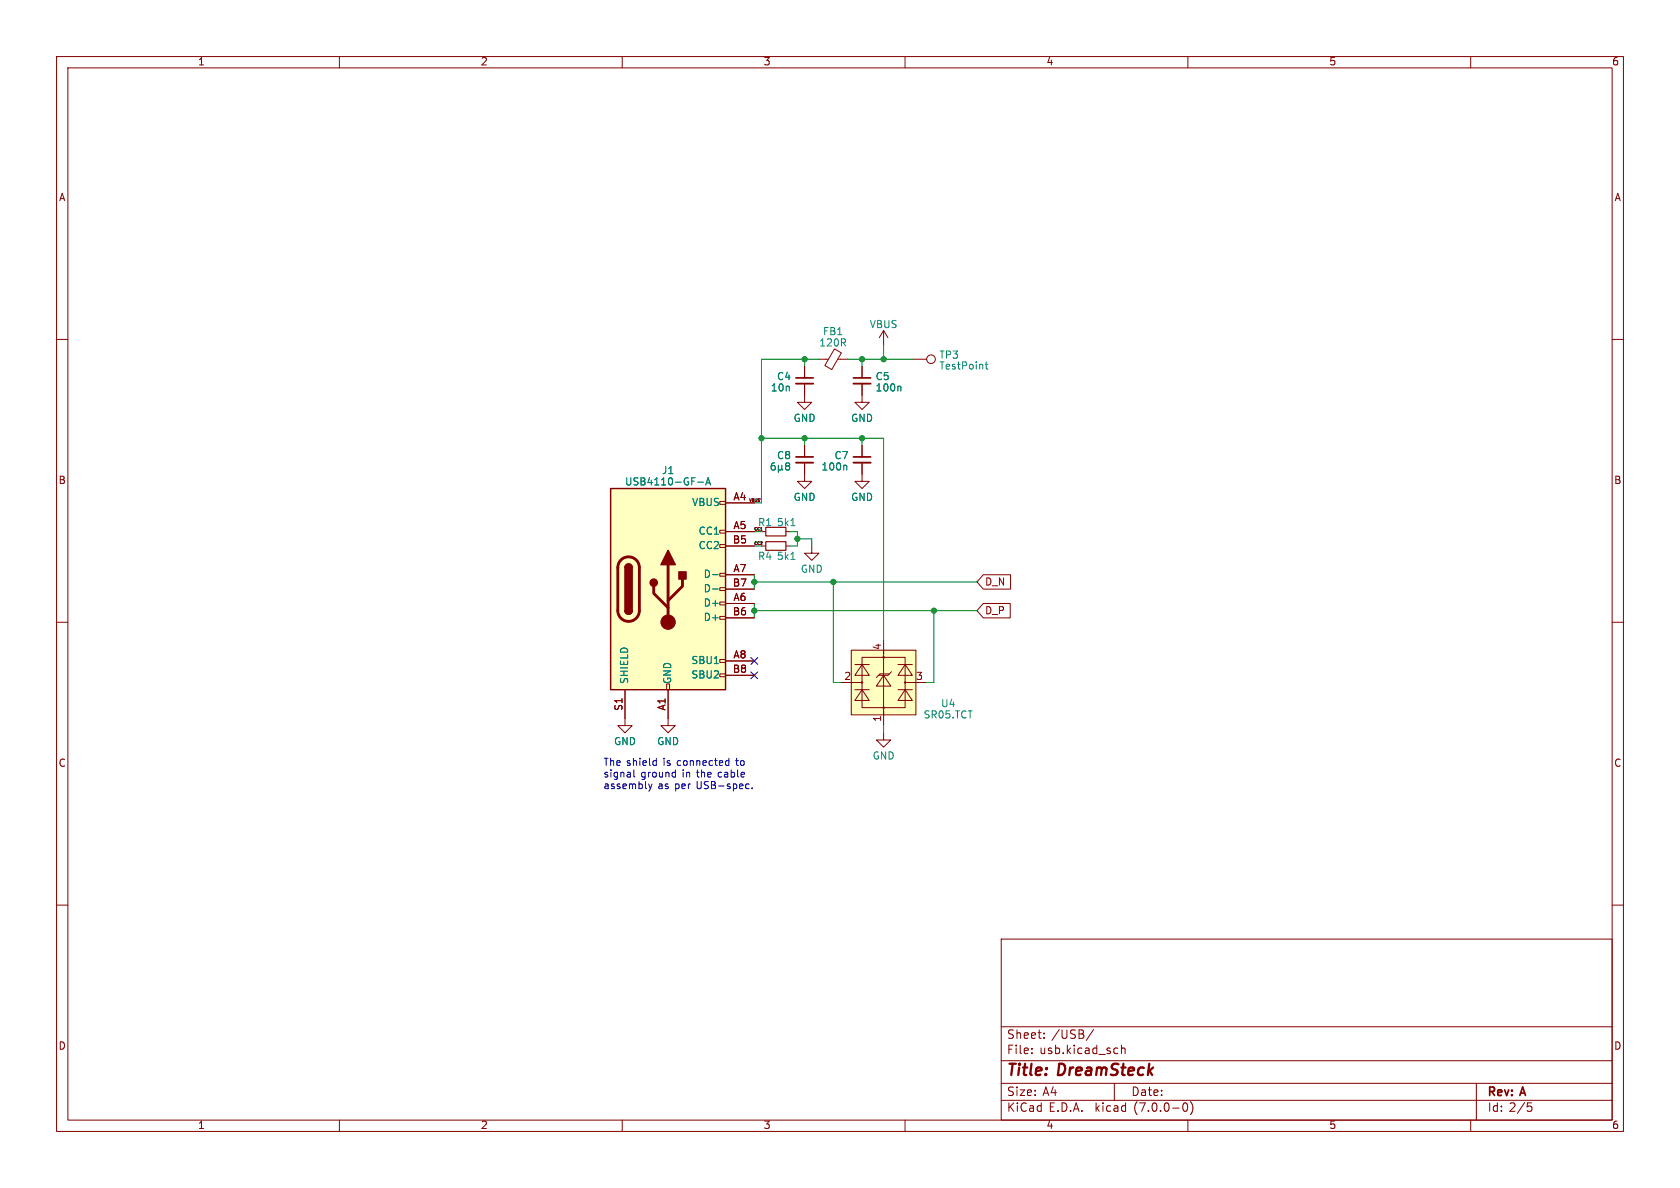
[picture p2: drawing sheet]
<svg xmlns="http://www.w3.org/2000/svg" width="297mm" height="210mm" viewBox="0 0 297 210" stroke-linecap="round" stroke-linejoin="round" font-family="sans-serif">
<g fill="none" stroke="#840000" stroke-width=".18">
<path d="M10 10h277v190h-277zM12 12h273v186h-273zM60 10v2M110 10v2M160 10v2M210 10v2M260 10v2M10 60h2M156.2 58.4v2.6M156.2 58.4l-.8 1.3M156.2 58.4l.8 1.3M285 60h2"/>
<path d="M142.2 67.8v3.3h1.3l-1.3 1.3-1.2-1.3h1.2M142.2 64.8v2M142.2 78.7v2.1M144.8 63.5h1.6M147.5 61.7l1.2 .7-1.7 2.9-1.2-.7zM148.1 63.5h1.8M152.4 67.8v3.3h-1.3l1.3 1.3 1.3-1.3h-1.3M152.4 64.8v2M152.4 78.7v2.1M161.3 63.5h2.5M127.3 96.3h1v.5h-1zM127.3 93.7h1v.5h-1z"/>
<path d="M127.3 88.6h1v.6h-1zM128.3 88.9h5M128.3 94h5M128.3 96.5h5M134.6 94h.8M134.6 96.5h.8M138.9 94h.8M138.9 96.5h.8M142.2 83.8v1.3h1.3l-1.3 1.3-1.2-1.3h1.2M143.5 96.5v1.3h1.3l-1.3 1.3-1.3-1.3h1.3M152.4 81.8v3.3h1.3l-1.3 1.3-1.3-1.3h1.3M10 110h2"/>
<path d="M127.3 119.1h1v.5h-1zM127.3 116.6h1v.5h-1zM127.3 109h1v.5h-1zM127.3 106.4h1v.5h-1zM127.3 103.9h1v.5h-1zM127.3 101.3h1v.6h-1zM128.3 106.7h5M128.3 101.6h5M128.3 116.8h5M128.3 109.2h5M128.3 104.1h5M128.3 119.4h5"/>
<path d="M150.5 114.9h11.4v11.5h-11.4zM151.1 117.5h2.6M152.4 116.2h7.6v8.9h-7.6zM152.4 117.5l1.3 1.9h-2.6zM156.2 119.4l1.3 1.9h-2.6zM156.2 113v15.3M157.2 119.1h-1.6l-.7 .7M157.6 118.7l-.6 .7h-1.7M158.7 117.5h2.6M160 117.5l1.3 1.9h-2.6zM173.8 106.7h4.8v2.5h-4.8l-1.1-1.2zM173.8 101.6h4.9v2.5h-4.9l-1.1-1.2z"/>
<path d="M285 110h2M110.5 121.9v6.4h1.3l-1.3 1.2-1.3-1.2h1.3M117.9 120.9h.5v1h-.5zM118.1 121.9v6.4h1.3l-1.3 1.2-1.3-1.2h1.3M148.6 120.7h3.8M151.1 121.9h2.6M152.4 121.9l1.3 1.9h-2.6zM156.2 129.5v1.3h1.3l-1.3 1.3-1.3-1.3h1.3M158.7 121.9h2.6M160 121.9l1.3 1.9h-2.6zM160 120.7h3.8M10 160h2"/>
<path d="M285 160h2M177 166h108v32h-108zM60 198v2M110 198v2M160 198v2M177 194.5h108M177 191.5h108M177 187.5h108M177 181.5h108M184.6 183.4v.2M184.6 182.6v.2M193.3 182l-1.3 1.9"/>
<path d="M197 191.5v3M197.5 185.3h.1M197.6 186.2l-.1 .1M198.3 184.8v1.5M198.3 185.4l.2-.1h.3l.1 1M209.3 195h.2a.81 .81 0 0 1 .5 .6 .81 .81 0 0 1-.3 .8l-.1 .1a.81 .81 0 0 1-.6-.7 .81 .81 0 0 1 .3-.8zM210 198v2M210.5 194.7a1.72 1.72 0 0 1 0 2.3M260 198v2M261 191.5v6.5M270.2 195.5h.3l.3 .3-.1 .6-.5 .1"/>
<circle cx="164.6" cy="63.5" r=".76"/>
<circle cx="156.2" cy="116.2" r=".13"/>
<circle cx="152.4" cy="120.7" r=".13"/>
<circle cx="156.2" cy="125.1" r=".13"/>
<circle cx="160" cy="120.7" r=".13"/>
</g>
<g fill="#ffffc2" stroke="#ffffc2" stroke-width=".18">
<path d="M107.9 86.4h20.4v35.5h-20.4z"/>
<path d="M150.5 114.9h11.4v11.5h-11.4z"/>
</g>
<path d="M107.9 86.4h20.4v35.5h-20.4zM110.5 108a.64 .64 0 0 0 .6 .6 .64 .64 0 0 0 .7-.6M110.5 100.3a.64 .64 0 0 1 .6-.6 .64 .64 0 0 1 .7 .6" fill="none" stroke="#840000" stroke-width=".25"/>
<path d="M109.8 99a1.9 1.9 0 0 1 2.1-.4 1.9 1.9 0 0 1 1.1 1.7v7.7a1.91 1.91 0 0 1-1.9 1.8 1.91 1.91 0 0 1-1.9-1.8v-7.8l.2-.7zM118.1 99.8v10.2M115.6 103.6v1.3l2.5 2.5M120.6 102.4v1.2l-2.5 2.6" fill="none" stroke="#840000" stroke-width=".51"/>
<g fill="#840000" stroke="#840000" stroke-width=".25">
<path d="M110.5 108h1.3a.64 .64 0 0 1-.7 .6 .64 .64 0 0 1-.6-.6z"/>
<path d="M110.5 100.3h1.3v7.7h-1.3z"/>
<path d="M110.7 99.9a.64 .64 0 0 1 .7-.2 .64 .64 0 0 1 .4 .6h-1.3z"/>
<path d="M118.1 97.3l1.3 2.5h-2.6z"/>
<path d="M120 101.1h1.3v1.3h-1.3z"/>
<circle cx="115.6" cy="103" r=".63"/>
</g>
<circle cx="118.1" cy="110" r="1.27" fill="#840000" stroke="#840000" stroke-width=".18"/>
<path d="M159.1 68.3l.2 .1v.7M174.2 64.4h.4M174.3 64v1.1l.3 .1M123.4 85.2h.9M124.8 85.7l.4-1.2 .4 1.2M124.9 85.4h.6M139.8 92.9h.7M139.8 98.9h.7M149.5 82.2l.2 .2v.7M126 101.6h1M126 104.1h1M126.3 117.3h.7" fill="none" stroke="#008484" stroke-width=".18"/>
<path d="M140.7 67.8h3.1M150.9 67.8h3M140.7 81.8h3.1M150.9 81.8h3" fill="none" stroke="#840000" stroke-width=".33"/>
<path d="M140.7 66.8h3.1M150.9 66.8h3M140.7 80.8h3.1M150.9 80.8h3" fill="none" stroke="#840000" stroke-width=".3"/>
<path d="M135.4 93.2h3.5v1.5h-3.5zM135.4 95.8h3.5v1.5h-3.5z" fill="none" stroke="#840000" stroke-width=".2"/>
<path d="M134.5 88.2h.1" fill="none" stroke="#000" stroke-width=".18"/>
<g fill="none" stroke="#0000c2" stroke-width=".18">
<path d="M112.1 136.1v1.1l.1 .2M114.7 138.6l.3 .8M115 139.4l-.3 .4M115.3 138.6l-.3 .8M115.7 134.5h.3M116 134v1.3M116 135.2l-.3 .1M119.3 136.5l.1 .1M119.4 136.1v1.3M119.4 137.3l-.1 .1M128.5 134.5h.4M128.9 135.2l-.4 .1"/>
<path d="M128.9 134v1.3M132.1 138.6h.3M132.4 139.4h-.3M133 139.3v.1"/>
</g>
<g fill="none" stroke="#008400" stroke-width=".18">
<path d="M134.6 77.5h21.6v35.5M142.2 63.5v1.3M142.2 77.5v1.2M144.8 63.5h-10.2v25.4h-1.3M149.9 63.5h11.4M152.4 63.5v1.3M152.4 77.5v1.2M156.2 61v2.5M133.3 94h1.3M133.3 96.5h1.3M139.7 94h1.3v2.5h-1.3M141 95.3h2.5v1.2"/>
<path d="M133.3 101.6v2.5M133.3 106.7v2.5M133.3 102.9h39.4M133.3 108h39.4M147.3 102.9v17.8h1.3M165.1 108v12.7h-1.3M156.2 128.3v1.2"/>
</g>
<path d="M132.7 118.8l1.3 1.2M132.7 116.2l1.3 1.2M134 118.8l-1.3 1.2M134 116.2l-1.3 1.2" fill="none" stroke="#000084" stroke-width=".18"/>
<g fill="#008400" stroke="#008400" stroke-width=".18">
<circle cx="142.2" cy="63.5" r=".46"/>
<circle cx="133.3" cy="102.9" r=".46"/>
<circle cx="147.3" cy="102.9" r=".46"/>
<circle cx="152.4" cy="77.5" r=".46"/>
<circle cx="142.2" cy="77.5" r=".46"/>
<circle cx="152.4" cy="63.5" r=".46"/>
<circle cx="156.2" cy="63.5" r=".46"/>
<circle cx="134.6" cy="77.5" r=".46"/>
<circle cx="133.3" cy="108" r=".46"/>
<circle cx="165.1" cy="108" r=".46"/>
<circle cx="141" cy="95.3" r=".46"/>
</g>
<g font-size="2.8" fill="#840000">
<text x="178" y="190.8">Title:</text>
<text x="187.1" y="190.8">DreamSteck</text>
</g>
<g font-size="2.1" fill="#840000">
<text x="178" y="183.9">Sheet:</text>
<text x="185.9" y="183.9">/USB/</text>
<text x="178" y="186.6">File:</text>
<text x="183.8" y="186.6">usb.kicad_sch</text>
<text x="178" y="196.8">KiCad</text>
<text x="178" y="194">Size:</text>
<text x="184.3" y="194">A4</text>
<text x="185.4" y="196.8">E.D.A.</text>
<text x="193.7" y="196.8">kicad</text>
<text x="200" y="194">Date:</text>
<text x="200.6" y="196.8">(7.0.0-0)</text>
<text x="263" y="194.2">Rev:</text>
<text x="263" y="196.8">Id: 2/5</text>
<text x="269" y="194.2">A</text>
</g>
<g font-size="1.8" fill="#840000">
<text x="35" y="11.8">1</text>
<text x="85" y="11.8">2</text>
<text x="135" y="11.8">3</text>
<text x="185" y="11.8">4</text>
<text x="235" y="11.8">5</text>
<text x="285" y="11.8">6</text>
<text x="10.4" y="35.8">A</text>
<text x="285.4" y="35.8">A</text>
<text x="136" y="83.4">þÿ 6 µ 8</text>
<text x="10.3" y="85.8">B</text>
<text x="129.6" y="88.6">A4</text>
<text x="285.3" y="85.8">B</text>
<text x="129.6" y="93.7">A5</text>
<text x="129.5" y="96.3">B5</text>
<text x="129.6" y="101.3">A7</text>
<text x="129.5" y="103.9">B7</text>
<text x="129.6" y="106.4">A6</text>
<text x="174.1" y="103.8">D_N</text>
<text x="129.5" y="109">B6</text>
<text x="174.1" y="108.9">D_P</text>
<text x="129.5" y="119.1">B8</text>
<text x="129.6" y="116.6">A8</text>
<text x="156" y="115" transform="rotate(-90 156 115)">4</text>
<text x="110.2" y="125.7" transform="rotate(-90 110.2 125.7)">S1</text>
<text x="117.9" y="125.7" transform="rotate(-90 117.9 125.7)">A1</text>
<text x="149.2" y="120.4">2</text>
<text x="161.9" y="120.4">3</text>
<text x="156" y="127.7" transform="rotate(-90 156 127.7)">1</text>
<text x="10.3" y="135.8">C</text>
<text x="285.3" y="135.8">C</text>
<text x="10.3" y="185.8">D</text>
<text x="285.3" y="185.8">D</text>
<text x="35" y="199.8">1</text>
<text x="85" y="199.8">2</text>
<text x="135" y="199.8">3</text>
<text x="185" y="199.8">4</text>
<text x="235" y="199.8">5</text>
<text x="285" y="199.8">6</text>
</g>
<g font-size="1.8" fill="#008484">
<text x="145.4" y="59.5">FB1</text>
<text x="153.7" y="58.3">VBUS</text>
<text x="144.8" y="61.5">120R</text>
<text x="166" y="63.7">TP3</text>
<text x="166" y="65.6">TestPoint</text>
<text x="136.2" y="69.5">10n</text>
<text x="137.3" y="67.5">C4</text>
<text x="154.7" y="67.5">C5</text>
<text x="154.7" y="69.5">100n</text>
<text x="140.2" y="74.9">GND</text>
<text x="150.4" y="74.9">GND</text>
<text x="137.3" y="81.4">C8</text>
<text x="145.2" y="83.4">100n</text>
<text x="147.5" y="81.4">C7</text>
<text x="110.4" y="86.1">USB4110-GF-A</text>
<text x="117" y="84.1">J1</text>
<text x="122.2" y="89.7">VBUS</text>
<text x="140.2" y="88.8">GND</text>
<text x="150.4" y="88.8">GND</text>
<text x="123.4" y="94.8">CC1</text>
<text x="134" y="93.3">R1</text>
<text x="137.3" y="93.3">5k1</text>
<text x="123.4" y="97.3">CC2</text>
<text x="134" y="99.3">R4</text>
<text x="137.3" y="99.3">5k1</text>
<text x="141.5" y="101.5">GND</text>
<text x="124.3" y="107.5">D+</text>
<text x="124.3" y="102.4">D-</text>
<text x="124.3" y="105">D-</text>
<text x="124.3" y="110">D+</text>
<text x="122.1" y="117.7">SBU1</text>
<text x="111.3" y="120.9" transform="rotate(-90 111.3 120.9)">SHIELD</text>
<text x="118.9" y="120.9" transform="rotate(-90 118.9 120.9)">GND</text>
<text x="122.1" y="120.2">SBU2</text>
<text x="166.3" y="125.3">U4</text>
<text x="163.2" y="127.3">SR05.TCT</text>
<text x="108.5" y="132">GND</text>
<text x="116.1" y="132">GND</text>
<text x="154.2" y="134.5">GND</text>
</g>
<g font-size="1.8" fill="#0000c2">
<text x="106.7" y="135.6">The shield</text>
<text x="106.7" y="137.6">signal</text>
<text x="113.3" y="137.6">ground</text>
<text x="117.3" y="135.6">is</text>
<text x="119.9" y="135.6">connected</text>
<text x="120.7" y="137.6">in</text>
<text x="123.4" y="137.6">the</text>
<text x="127.2" y="137.6">cable</text>
<text x="130.4" y="135.6">to</text>
<text x="106.7" y="139.7">assembly</text>
<text x="116.3" y="139.7">as per</text>
<text x="123.3" y="139.7">USB-spec.</text>
</g>
<g font-size=".7">
<text x="132.2" y="88.8">VBUS'</text>
<text x="133.3" y="93.8">CC1</text>
<text x="133.3" y="96.4">CC2</text>
</g>
</svg>
